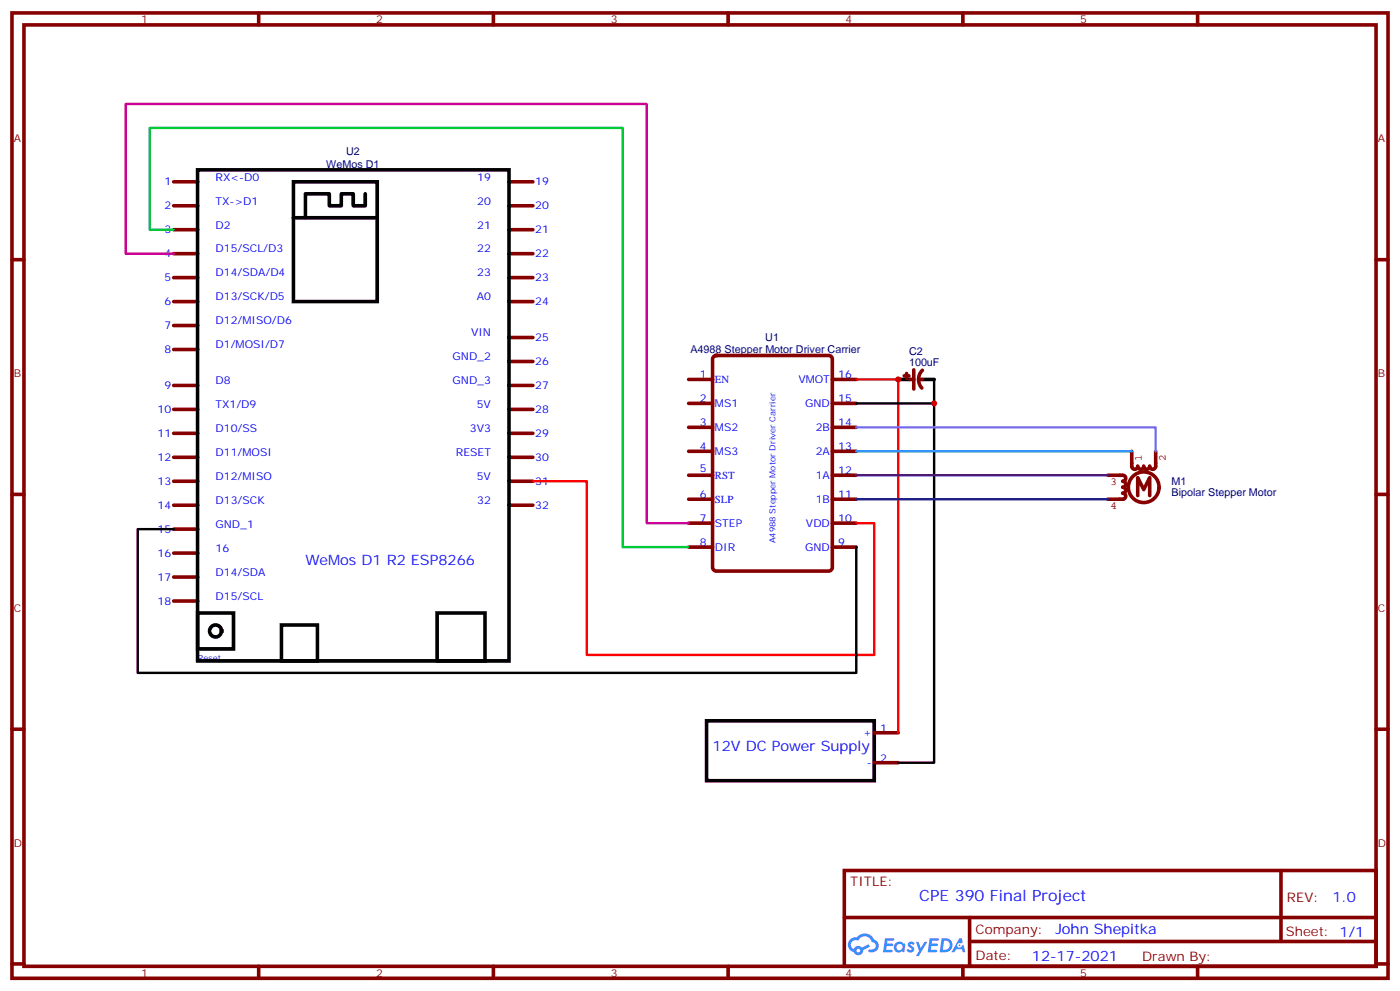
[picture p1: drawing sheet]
<svg xmlns="http://www.w3.org/2000/svg" width="412mm" height="292mm" viewBox="0 0 412 292" stroke-linecap="round" stroke-linejoin="round" font-family="sans-serif">
<g fill="none" stroke="#870000" stroke-width="1.1">
<path d="M3.5 3.8h405.4v284.3h-405.4zM7.1 7.3h398.2v277.3h-398.2zM76.2 3.8v3.5M145.3 3.8v3.5M214.5 3.8v3.5M283.6 3.8v3.5M352.8 3.8v3.5M3.5 76.5h3.6M405.3 76.5h3.6M3.5 145.6h3.6M405.3 145.6h3.6M3.5 214.8h3.6"/>
<path d="M405.3 214.8h3.6M248.7 256.4h156.6v28.2h-156.6zM377.3 256.4v20.9M248.7 270.2h156.5M285.6 277.3h119.6M285.6 270.2v14.2M3.5 283.9h3.6M76.2 284.6v3.5M145.3 284.6v3.5M214.5 284.6v3.5M283.6 284.6v3.5M352.8 284.6v3.5"/>
<path d="M405.3 283.9h3.6"/>
</g>
<g fill="#5487ff">
<path d="M267.7 277.6a1.22 1.22 0 0 1 1.7 .2l-.4 .6a.47 .47 0 0 0-.3-.4 .47 .47 0 0 0-.5 .2l.1 .2a1.14 1.14 0 0 1 .8 1.8 1.14 1.14 0 0 1-1.9 0l-.2-.2 .5-.6 .7 .5a.29 .29 0 0 0 .3-.3 .29 .29 0 0 0-.2-.3 1.04 1.04 0 0 1-.6-1.7z"/>
<path d="M260.7 276.3h2.4l.3 .2-.2 .5-1.8 .1-.1 .8h1.5l.3 .4-.3 .4h-1.6l-.2 1.1h1.7l.2 .3-.2 .3-2.6 .1z"/>
<path d="M273.8 276.3h2.4l.3 .2-.1 .5-1.8 .1-.2 .8h1.6l.3 .4-.4 .4h-1.6l-.1 1.1h1.7l.2 .3-.2 .3-2.6 .1z"/>
<path d="M282.6 276.3h.7l.3 1.3-.6 .3a.69 .69 0 0 0-1 .3 .69 .69 0 0 0 .4 .9 .69 .69 0 0 0 .9-.6l.5-.2 .6 2.2h-.8l-.2-.9h-1.8l-.5 .9h-.8z"/>
<path d="M269.8 277.4h.8l.6 1.8 1.1-1.8h.9l-2.6 4.2h-.8l.9-1.5z"/>
<path d="M277.4 276.3l-.6 4.2h1.3a2.11 2.11 0 0 0 2.5-2.1 2.11 2.11 0 0 0-2.5-2.1zM278.1 277.1a1.39 1.39 0 0 1 1.7 1.4 1.39 1.39 0 0 1-1.8 1.3h-.3z"/>
<path d="M263.7 277.9a1.54 1.54 0 0 0-.1 2.2 1.54 1.54 0 0 0 2.2 .1l.6 .3 .3-2.3-.2-.3h-.4a1.49 1.49 0 0 0-2.4 0zM264 278.9a.94 .94 0 0 1 1.8 0 .94 .94 0 0 1-1.8 0z"/>
<path d="M250.4 276.7a2.18 2.18 0 0 0 1.1 3.7 1.44 1.44 0 0 0 1.6 .9 1.44 1.44 0 0 0 1.2-1.4l2-1.1-.5-.7-1.9 1a1.47 1.47 0 0 0-2.4 .4 1.39 1.39 0 0 1-.7-1.9 1.39 1.39 0 0 1 2-.5 2.12 2.12 0 0 1 2.2-1.3 2.12 2.12 0 0 1 1.9 1.7 1.14 1.14 0 0 1 1.1 1.4 1.14 1.14 0 0 1-1.7 .7 .43 .43 0 0 0-.5 .4 .43 .43 0 0 0 .4 .5 1.98 1.98 0 0 0 2.5-1.2 1.98 1.98 0 0 0-1.2-2.6 3.1 3.1 0 0 0-5.3-.6l-.9 .1zM252.3 280a.55 .55 0 0 1 1.1 0 .55 .55 0 0 1-1.1 0z"/>
<circle cx="282.6" cy="278.4" r=".26"/>
</g>
<g fill="none" stroke="#870000" stroke-width="1.1">
<path d="M51.2 53.6h7M149.9 53.6h7.1M51.2 60.6h7M51.2 67.7h7M51.2 74.7h7M149.9 60.6h7.1M149.9 67.7h7.1M149.9 74.7h7.1M51.2 81.8h7M51.2 88.8h7M51.2 95.9h7M149.9 81.8h7.1"/>
<path d="M149.9 88.8h7.1M149.9 99.4h7.1M51.2 102.9h7M51.2 113.5h7M149.9 113.5h7.1M149.9 106.5h7.1M202.8 111.8h7.1M202.8 118.8h7.1M210.1 105.1l.9-.4h33.1l.9 .4 .2 .7v61.3l-.5 .9-.6 .2h-33.1l-.9-.5-.2-.6v-61.3zM245.2 111.8h7M245.2 118.8h7M266.3 110.7h1.5"/>
<path d="M267.1 110v1.4M268.1 111.8h1.1M269.2 108.9v5.7M270.6 111.8h1M271.7 109.1a3.8 3.8 0 0 0-.1 5.2M51.2 120.6h7M51.2 127.6h7M51.2 134.7h7M149.9 120.6h7.1M149.9 127.6h7.1M149.9 134.7h7.1M202.8 125.9h7.1"/>
<path d="M202.8 132.9h7.1M202.8 140h7.1M245.2 125.9h7M245.2 132.9h7M245.2 140h7M51.2 141.7h7M51.2 148.8h7M51.2 155.9h7M149.9 141.7h7.1M149.9 148.8h7.1M202.8 147h7.1M202.8 154.1h7.1"/>
<path d="M245.2 147h7M245.2 154.1h7M51.2 162.9h7M51.2 170h7M51.2 177h7M202.8 161.1h7.1M245.2 161.1h7M257.5 215.8h7.1M257.5 224.6h7.1"/>
</g>
<g fill="none" stroke="#000" stroke-width="1.1">
<path d="M58.2 50h91.7v144.7h-91.7zM86.4 53.6h24.7v35.2h-24.7zM107.6 57.1v3.5h-3.5v-3.5h-3.6v3.5h-3.5v-3.5h-7v7M86.4 64.1h24.7M264.6 111.8h3.5M271.6 111.8h3.6M58.2 180.6h10.6v10.5h-10.6zM82.9 184.1h10.6v10.6h-10.6zM128.8 180.6h14.1v14.1h-14.1zM208.1 212.3h49.4v17.6h-49.4z"/>
<circle cx="63.5" cy="185.8" r="1.76"/>
</g>
<path d="M252.2 111.8h12.4v104M157 141.7h15.9v51.2h84.6v-38.8h-5.3" fill="none" stroke="#f00" stroke-width=".71"/>
<path d="M252.2 118.8h23v105.8h-10.6M275.2 111.8v7M51.2 155.9h-10.6v42.3h211.6v-37.1" fill="none" stroke="#000" stroke-width=".71"/>
<path d="M51.2 67.7h-7.1v-30h139.3v123.4h19.4" fill="none" stroke="#0c3" stroke-width=".71"/>
<path d="M51.2 74.7h-14.2v-44.1h153.5v123.5h12.3" fill="none" stroke="#c09" stroke-width=".71"/>
<path d="M326.3 140h4.4a.88 .88 0 0 1 .9 .9 .88 .88 0 0 1-.9 .8 .88 .88 0 0 1 .9 .9 .88 .88 0 0 1-.9 .9 .88 .88 0 0 1 .9 .9 .88 .88 0 0 1-.9 .9 .88 .88 0 0 1 .9 .9 .88 .88 0 0 1-.9 .8h-4.4M333.4 132.9v4.4a.88 .88 0 0 0 .9 .9 .88 .88 0 0 0 .8-.9 .88 .88 0 0 0 .9 .9 .88 .88 0 0 0 .9-.9 .88 .88 0 0 0 .9 .9 .88 .88 0 0 0 .9-.9 .88 .88 0 0 0 .8 .9 .88 .88 0 0 0 .9-.9v-4.4M335.1 146v-5.3l1.8 3.5 1.8-3.5v5.3M341.4 143.5a4.5 4.5 0 0 0-6.5-4 4.5 4.5 0 0 0-.8 7.6 4.5 4.5 0 0 0 7.2-2.6l.1-.8" fill="none" stroke="#850000" stroke-width="1.1"/>
<path d="M252.2 125.9h88.2v7" fill="none" stroke="#96f" stroke-width=".71"/>
<path d="M252.2 132.9h81.2" fill="none" stroke="#09f" stroke-width=".71"/>
<path d="M252.2 140h74.1" fill="none" stroke="#609" stroke-width=".71"/>
<path d="M252.2 147h74.1" fill="none" stroke="#039" stroke-width=".71"/>
<g fill="#c00">
<circle cx="264.6" cy="111.8" r=".88"/>
<circle cx="275.2" cy="118.8" r=".88"/>
</g>
<text font-size="4.6" fill="#00f" x="270.8" y="265.4">CPE 390 Final Project</text>
<g font-size="4.2" fill="#00f">
<text x="90" y="166.4">WeMos D1 R2 ESP8266</text>
<text x="209.9" y="221.1">12V DC Power Supply</text>
<text x="392.5" y="265.7">1.0</text>
<text x="310.9" y="275.2">John Shepitka</text>
<text x="304" y="283">12-17-2021</text>
</g>
<g font-size="3.9" fill="#800">
<text x="250.5" y="261">TITLE:</text>
<text x="379.1" y="265.7">REV:</text>
<text x="287.4" y="275.2">Company:</text>
<text x="378.7" y="275.8">Sheet: 1/1</text>
<text x="287.4" y="282.9">Date:</text>
<text x="336.4" y="282.9">Drawn By:</text>
</g>
<g font-size="3.2" fill="#800">
<text x="41.6" y="6.8">1</text>
<text x="110.8" y="6.8">2</text>
<text x="179.9" y="6.8">3</text>
<text x="249.1" y="6.8">4</text>
<text x="318.2" y="6.8">5</text>
<text x="4.1" y="41.9">A</text>
<text x="405.9" y="41.9">A</text>
<text x="4.1" y="111.1">B</text>
<text x="405.9" y="111.1">B</text>
<text x="4.1" y="180.2">C</text>
<text x="405.9" y="180.2">C</text>
<text x="4.1" y="249.3">D</text>
<text x="405.9" y="249.3">D</text>
<text x="41.6" y="287.6">1</text>
<text x="110.8" y="287.6">2</text>
<text x="179.9" y="287.6">3</text>
<text x="249.1" y="287.6">4</text>
<text x="318.2" y="287.6">5</text>
</g>
<g font-size="3.2" fill="#000080">
<text x="102" y="45.6">U2</text>
<text x="96.1" y="49.4">WeMos D1</text>
<text x="225.4" y="100.4">U1</text>
<text x="203.4" y="104.1">A4988 Stepper Motor Driver Carrier</text>
<text x="267.8" y="107.9">100uF</text>
<text x="267.8" y="104.7">C2</text>
<text x="345.1" y="142.8">M1</text>
<text x="345.1" y="146">Bipolar Stepper Motor</text>
</g>
<g font-size="3.2" fill="#00f">
<text x="63.5" y="53.2">RX&lt;-D0</text>
<text x="140.6" y="53.2">19</text>
<text x="48.4" y="54.6">1</text>
<text x="157.7" y="54.6">19</text>
<text x="48.4" y="61.7">2</text>
<text x="63.5" y="60.3">TX-&gt;D1</text>
<text x="140.6" y="60.3">20</text>
<text x="157.7" y="61.7">20</text>
<text x="48.4" y="68.7">3</text>
<text x="63.5" y="67.3">D2</text>
<text x="140.6" y="67.3">21</text>
<text x="157.7" y="68.7">21</text>
<text x="48.4" y="75.8">4</text>
<text x="63.5" y="74.4">D15/SCL/D3</text>
<text x="140.6" y="74.4">22</text>
<text x="157.7" y="75.8">22</text>
<text x="48.4" y="82.8">5</text>
<text x="63.5" y="81.4">D14/SDA/D4</text>
<text x="140.6" y="81.4">23</text>
<text x="157.7" y="82.8">23</text>
<text x="48.4" y="89.9">6</text>
<text x="63.5" y="88.5">D13/SCK/D5</text>
<text x="140.5" y="88.5">A0</text>
<text x="157.7" y="89.9">24</text>
<text x="63.5" y="95.5">D12/MISO/D6</text>
<text x="48.4" y="96.9">7</text>
<text x="138.8" y="99.1">VIN</text>
<text x="157.7" y="100.5">25</text>
<text x="48.4" y="104">8</text>
<text x="63.5" y="102.6">D1/MOSI/D7</text>
<text x="133.3" y="106.1">GND_2</text>
<text x="157.7" y="107.5">26</text>
<text x="63.5" y="113.2">D8</text>
<text x="133.3" y="113.2">GND_3</text>
<text x="206.1" y="111.4">1</text>
<text x="210.6" y="112.8">EN</text>
<text x="235.2" y="112.8">VMOT</text>
<text x="246.9" y="111.4">16</text>
<text x="48.4" y="114.6">9</text>
<text x="157.7" y="114.6">27</text>
<text x="206.1" y="118.5">2</text>
<text x="210.6" y="119.9">MS1</text>
<text x="237.2" y="119.9">GND</text>
<text x="246.9" y="118.5">15</text>
<text x="46.4" y="121.6">10</text>
<text x="63.5" y="120.2">TX1/D9</text>
<text x="140.5" y="120.2">5V</text>
<text x="157.7" y="121.6">28</text>
<text x="206.1" y="125.5">3</text>
<text x="246.9" y="125.5">14</text>
<text x="46.4" y="128.7">11</text>
<text x="63.5" y="127.3">D10/SS</text>
<text x="138.4" y="127.3">3V3</text>
<text x="157.7" y="128.7">29</text>
<text x="210.6" y="126.9">MS2</text>
<text x="240.3" y="126.9">2B</text>
<text x="46.4" y="135.7">12</text>
<text x="63.5" y="134.3">D11/MOSI</text>
<text x="134.3" y="134.3">RESET</text>
<text x="157.7" y="135.7">30</text>
<text x="206.1" y="132.6">4</text>
<text x="210.6" y="134">MS3</text>
<text x="240.3" y="134">2A</text>
<text x="246.9" y="132.6">13</text>
<text x="46.4" y="142.8">13</text>
<text x="63.5" y="141.4">D12/MISO</text>
<text x="140.5" y="141.4">5V</text>
<text x="157.7" y="142.8">31</text>
<text x="206.1" y="139.1">5</text>
<text x="210.6" y="141">RST</text>
<text x="240.3" y="141">1A</text>
<text x="246.9" y="139.6">12</text>
<text x="46.4" y="149.9">14</text>
<text x="63.5" y="148.4">D13/SCK</text>
<text x="140.6" y="148.4">32</text>
<text x="157.7" y="149.9">32</text>
<text x="206.1" y="146.7">6</text>
<text x="210.6" y="148.1">SLP</text>
<text x="240.3" y="148.1">1B</text>
<text x="246.9" y="146.7">11</text>
<text x="63.5" y="155.5">GND_1</text>
<text x="206.1" y="153.7">7</text>
<text x="210.6" y="155.2">STEP</text>
<text x="237.4" y="155.2">VDD</text>
<text x="246.9" y="153.7">10</text>
<text x="46.4" y="156.9">15</text>
<text x="206.1" y="160.8">8</text>
<text x="246.9" y="160.8">9</text>
<text x="46.4" y="164">16</text>
<text x="63.5" y="162.6">16</text>
<text x="210.6" y="162.2">DIR</text>
<text x="237.2" y="162.2">GND</text>
<text x="46.4" y="171">17</text>
<text x="63.5" y="169.6">D14/SDA</text>
<text x="46.4" y="178.1">18</text>
<text x="63.5" y="176.7">D15/SCL</text>
<text x="259.3" y="215.5">1</text>
<text x="254.2" y="216.9">+</text>
<text x="255.4" y="225.7">-</text>
<text x="259.3" y="224.3">2</text>
</g>
<g font-size="3.2" fill="#840000">
<text x="336.4" y="135.6" transform="rotate(-90 336.4 135.6)">1</text>
<text x="343.4" y="135.6" transform="rotate(-90 343.4 135.6)">2</text>
<text x="327.1" y="143">3</text>
<text x="327.1" y="150">4</text>
</g>
<g font-size="2.5" fill="#00f">
<text x="228.4" y="160.1" transform="rotate(-90 228.4 160.1)">A4988 Stepper Motor Driver Carrier</text>
<text x="58.2" y="194.7">Reset</text>
</g>
</svg>
